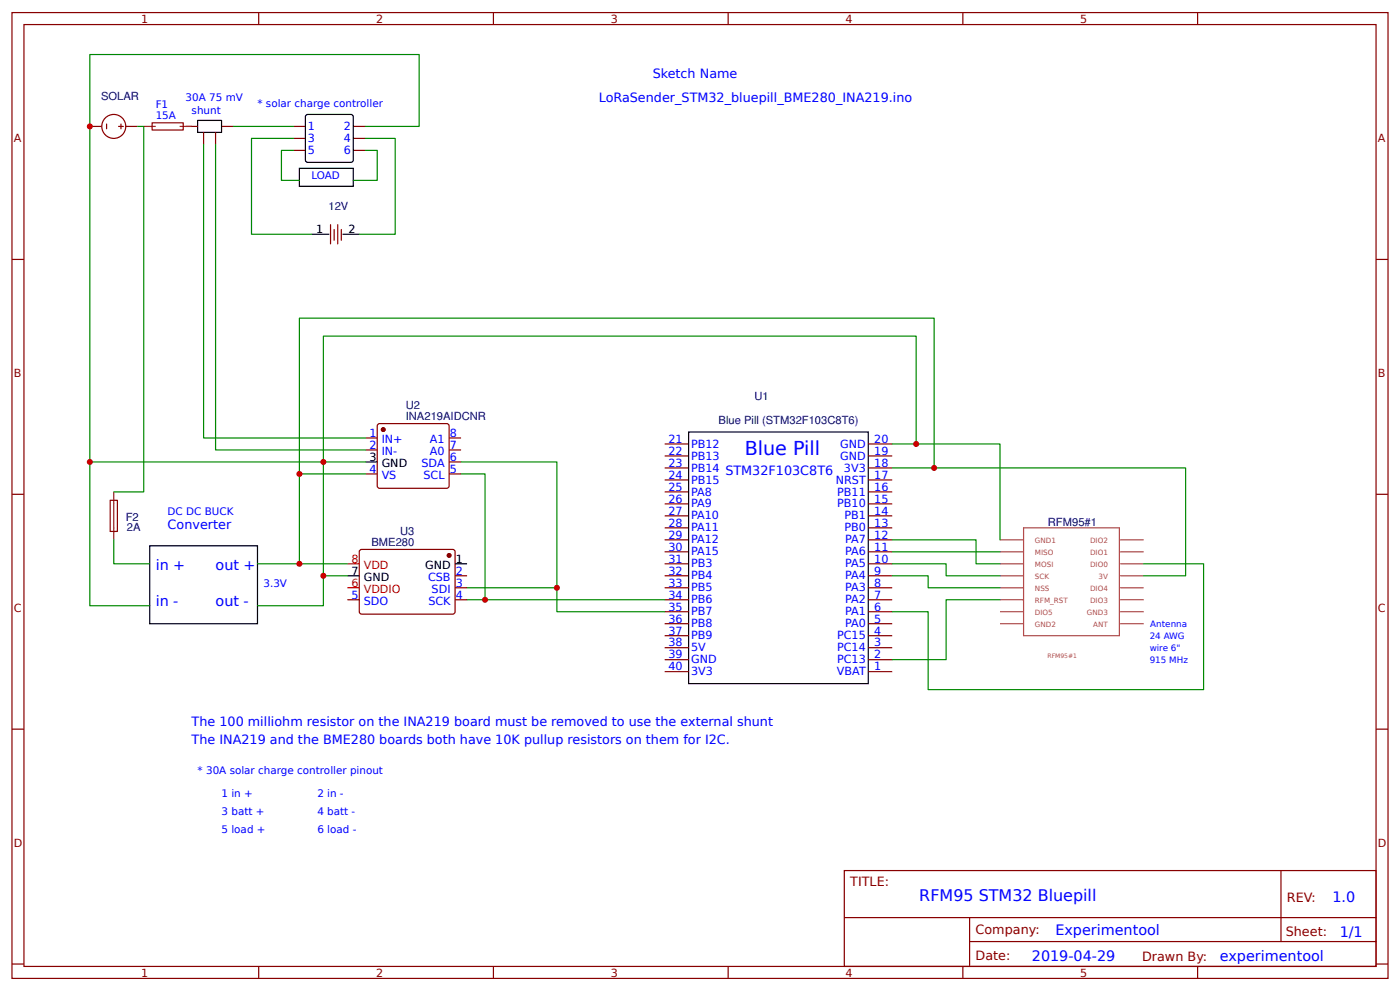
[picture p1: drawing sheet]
<svg xmlns="http://www.w3.org/2000/svg" width="309mm" height="219mm" viewBox="0 0 309 219" stroke-linecap="round" stroke-linejoin="round" font-family="sans-serif">
<g fill="none" stroke="#800" stroke-width=".26">
<path d="M2.6 2.8h304.1v213.2h-304.1zM5.3 5.4h298.7v208h-298.7zM57.1 2.8v2.6M109 2.8v2.6M160.9 2.8v2.6M212.7 2.8v2.6M264.6 2.8v2.6M19.8 27.9h2.7M23.5 27.4v1M26.2 27.9h1.1M26.7 27.4v1M27.8 27.9h2.6"/>
<path d="M33.6 27.1h6.9v1.6h-6.9zM41 27.9h2.7M45 29.2v2.7M47.6 29.2v2.7M48.9 27.9h2.7M64.8 27.9h2.7M64.8 30.6h2.7M64.8 33.2h2.7M78.1 27.9h2.6M78.1 30.6h2.6M78.1 33.2h2.6M2.6 57.3h2.7"/>
<path d="M73 49.6v4.2M73.8 50.7v2.3M74.6 49.6v4.2M75.4 50.7v2.3M304 57.3h2.7M80.7 96.7h2.6M80.7 99.4h2.6M83.4 93.8l.5-.3 15.1 .1 .2 .5-.1 13.5-.4 .2-15.1-.1-.3-.4zM99.2 96.7h2.7M99.2 99.4h2.7M146.8 98h5.3M191.8 98h5.3"/>
<path d="M2.6 109.1h2.7M24.3 110.5h1.6v6.8h-1.6zM80.7 104.6h2.6M99.2 104.6h2.7M99.2 102h2.7M146.8 119.2h5.3M146.8 116.5h5.3M146.8 113.9h5.3M146.8 111.3h5.3M146.8 108.6h5.3M146.8 106h5.3M146.8 103.3h5.3"/>
<path d="M146.8 100.7h5.3M191.8 119.2h5.3M191.8 116.5h5.3M191.8 113.9h5.3M191.8 111.3h5.3M191.8 108.6h5.3M191.8 106h5.3M191.8 103.3h5.3M191.8 100.7h5.3M304 109.1h2.7M76.7 132.4h2.7M79.6 121.4h20.7l.2 .4v13.5l-.5 .3-20.4-.1-.2-.4v-13.3z"/>
<path d="M100.5 132.4h2.7M100.5 129.8h2.7M100.5 127.1h2.7M146.8 137.7h5.3M146.8 135.1h5.3M146.8 132.4h5.3M146.8 129.8h5.3M146.8 127.1h5.3M146.8 124.5h5.3M146.8 121.8h5.3M191.8 137.7h5.3M191.8 135.1h5.3"/>
<path d="M191.8 132.4h5.3M191.8 129.8h5.3M191.8 127.1h5.3M191.8 124.5h5.3M191.8 121.8h5.3M146.8 148.3h5.3M146.8 145.7h5.3M146.8 143h5.3M146.8 140.4h5.3M191.8 148.3h5.3M191.8 145.7h5.3M191.8 143h5.3"/>
<path d="M191.8 140.4h5.3M2.6 161h2.7M304 161h2.7M186.5 192.2h117.5v21.2h-117.5zM283 192.2v15.7M2.6 212.9h2.7M57.1 213.4v2.6M109 213.4v2.6M160.9 213.4v2.6M186.6 202.6h117.3M212.7 213.4v2.6M214.2 207.9h89.7"/>
<path d="M214.2 202.6v10.6M264.6 213.4v2.6M304 212.9h2.7"/>
<circle cx="25.1" cy="27.9" r="2.65"/>
</g>
<path d="M43.7 26.6h5.2v2.6h-5.2zM66.1 37.2h12v3.9h-12zM67.7 25.3h9.8l.5 .2 .1 9.8-.3 .5-9.8 .1-.5-.3v-9.8zM68.8 51.7h4M75.7 51.7h3.7M152.1 95.4h39.7v55.5h-39.7zM80.7 102h2.6M33.1 120.5h23.8v17.2h-23.8zM76.7 127.1h2.7M100.5 124.5h2.7" fill="none" stroke="#000" stroke-width=".26"/>
<g fill="#800" stroke="#800" stroke-width=".26">
<circle cx="84.7" cy="94.9" r=".4"/>
<circle cx="99.2" cy="122.6" r=".4"/>
</g>
<path d="M76.7 129.8h2.7M76.7 124.5h2.7" fill="none" stroke="#f00" stroke-width=".26"/>
<g fill="none" stroke="#080" stroke-width=".26">
<path d="M30.4 27.9h1.3v80.7h-6.6M45 31.9v64.8h35.7M47.6 31.9v67.5h33.1M51.6 27.9h13.2M64.8 30.6h-9.2v21.1h13.2M64.8 33.2h-2.6v6.6h3.9M80.7 27.9h11.9v-15.9h-72.8v90h51.6v-27.8h131v23.8M80.7 30.6h6.6v21.1h-7.9M80.7 33.2h2.6v6.6h-5.2M197.1 98h23.8v21.2M19.8 102v31.7h13.3M25.1 119.2v5.3h8"/>
<path d="M66.1 104.6v19.9M80.7 102h-9.3v25.1h5.3M101.9 102h21.1v27.8M101.9 104.6h5.3v27.8M197.1 119.2h18.5v5.3h5.3M197.1 103.3h64.8v23.8h-9.2M206.4 103.3v-33.1h-140.3v34.4h14.6M56.9 124.5h19.8M71.4 127.1v6.6h-14.5M103.2 129.8h19.8v5.3h23.8M103.2 132.4h43.6M197.1 124.5h11.9v2.6h11.9"/>
<path d="M197.1 127.1h8v2.7h15.8M197.1 121.8h23.8M220.9 132.4h-11.9v13.3h-11.9M252.7 124.5h13.2v27.8h-60.8v-17.2h-8"/>
</g>
<g fill="none" stroke="#a54b4b" stroke-width=".26">
<path d="M220.9 119.2h5.2M226.1 116.5h21.2v23.9h-21.2zM247.5 119.2h5.2M220.9 121.8h5.2M220.9 124.5h5.2M220.9 127.1h5.2M220.9 129.8h5.2M220.9 132.4h5.2M220.9 135.1h5.2M220.9 137.7h5.2M247.5 121.8h5.2M247.5 124.5h5.2"/>
<path d="M247.5 127.1h5.2M247.5 129.8h5.2M247.5 132.4h5.2M247.5 135.1h5.2M247.5 137.7h5.2"/>
</g>
<path d="M31.7 27.9h2.7M39.7 27.9h2.6M25.1 108.6v10.6" fill="none" stroke="#8d2323" stroke-width=".26"/>
<g fill="#c00">
<circle cx="66.1" cy="104.6" r=".66"/>
<circle cx="66.1" cy="124.5" r=".66"/>
<circle cx="71.4" cy="127.1" r=".66"/>
<circle cx="19.8" cy="27.9" r=".66"/>
<circle cx="123" cy="129.8" r=".66"/>
<circle cx="107.2" cy="132.4" r=".66"/>
<circle cx="202.4" cy="98" r=".66"/>
<circle cx="71.4" cy="102" r=".66"/>
<circle cx="206.4" cy="103.3" r=".66"/>
<circle cx="19.8" cy="102" r=".66"/>
</g>
<text font-size="4.2" fill="#00f" x="164.5" y="100.4">Blue Pill</text>
<text font-size="3.5" fill="#00f" x="203.1" y="199">RFM95 STM32 Bluepill</text>
<g font-size="3.2" fill="#00f">
<text x="34.4" y="125.8">in +</text>
<text x="47.6" y="125.8">out +</text>
<text x="34.4" y="133.7">in -</text>
<text x="47.6" y="133.7">out -</text>
<text x="294.4" y="199.2">1.0</text>
<text x="233.2" y="206.3">Experimentool</text>
<text x="296" y="206.9">1/1</text>
<text x="228" y="212.2">2019-04-29</text>
<text x="269.5" y="212.1">experimentool</text>
</g>
<g font-size="2.8" fill="#00f">
<text x="144.2" y="17.3">Sketch Name</text>
<text x="132.3" y="22.6">LoRaSender_STM32_bluepill_BME280_INA219.ino</text>
<text x="160.3" y="104.8">STM32F103C8T6</text>
<text x="37" y="116.8">Converter</text>
<text x="42.3" y="160.2">The 100 milliohm resistor on the INA219 board must be removed to use the external shunt</text>
<text x="42.3" y="164.2">The INA219 and the BME280 boards both have 10K pullup resistors on them for I2C.</text>
</g>
<g font-size="2.8" fill="#800">
<text x="187.9" y="195.7">TITLE:</text>
<text x="284.3" y="199.2">REV:</text>
<text x="215.5" y="206.3">Company:</text>
<text x="284.1" y="206.8">Sheet:</text>
<text x="215.5" y="212.1">Date:</text>
<text x="252.3" y="212.1">Drawn By:</text>
</g>
<g font-size="2.5" fill="#800">
<text x="31.2" y="5">1</text>
<text x="83.1" y="5">2</text>
<text x="134.9" y="5">3</text>
<text x="186.8" y="5">4</text>
<text x="238.7" y="5">5</text>
<text x="3" y="31.4">A</text>
<text x="304.4" y="31.4">A</text>
<text x="3" y="83.2">B</text>
<text x="304.4" y="83.2">B</text>
<text x="3" y="135.1">C</text>
<text x="304.4" y="135.1">C</text>
<text x="3" y="186.9">D</text>
<text x="304.4" y="186.9">D</text>
<text x="31.2" y="215.6">1</text>
<text x="83.1" y="215.6">2</text>
<text x="134.9" y="215.6">3</text>
<text x="186.8" y="215.6">4</text>
<text x="238.7" y="215.6">5</text>
</g>
<g font-size="2.5" fill="#000080">
<text x="22.3" y="22.1">SOLAR</text>
<text x="72.6" y="46.4">12V</text>
<text x="166.7" y="88.2">U1</text>
<text x="89.7" y="92.7">INA219AIDCNR</text>
<text x="89.7" y="90.4">U2</text>
<text x="158.7" y="93.5">Blue Pill (STM32F103C8T6)</text>
<text x="27.8" y="115">F2</text>
<text x="28" y="117.3">2A</text>
<text x="88.4" y="118.1">U3</text>
<text x="231.5" y="116.2">RFM95#1</text>
<text x="82.1" y="120.5">BME280</text>
</g>
<g font-size="2.5" fill="#00f">
<text x="68" y="28.7">1</text>
<text x="76" y="28.7">2</text>
<text x="68" y="31.4">3</text>
<text x="68" y="34">5</text>
<text x="76" y="31.4">4</text>
<text x="76" y="34">6</text>
<text x="81.6" y="96.4">1</text>
<text x="81.6" y="99.1">2</text>
<text x="84.3" y="97.8">IN+</text>
<text x="84.3" y="100.4">IN-</text>
<text x="95" y="100.4">A0</text>
<text x="95" y="97.8">A1</text>
<text x="99.4" y="101.7">6</text>
<text x="99.4" y="99.1">7</text>
<text x="99.4" y="96.4">8</text>
<text x="147.7" y="97.8">21</text>
<text x="147.7" y="100.4">22</text>
<text x="152.7" y="98.8">PB12</text>
<text x="152.7" y="101.5">PB13</text>
<text x="185.6" y="101.5">GND</text>
<text x="185.6" y="98.8">GND</text>
<text x="193.1" y="100.4">19</text>
<text x="193.1" y="97.8">20</text>
<text x="81.6" y="104.4">4</text>
<text x="84.3" y="105.7">VS</text>
<text x="93.1" y="103.1">SDA</text>
<text x="93.6" y="105.7">SCL</text>
<text x="99.4" y="104.4">5</text>
<text x="147.7" y="103.1">23</text>
<text x="147.7" y="105.7">24</text>
<text x="152.7" y="104.1">PB14</text>
<text x="152.7" y="106.8">PB15</text>
<text x="184.7" y="106.8">NRST</text>
<text x="186.5" y="104.1">3V3</text>
<text x="193.1" y="105.7">17</text>
<text x="193.1" y="103.1">18</text>
<text x="147.7" y="108.3">25</text>
<text x="147.7" y="111">26</text>
<text x="147.7" y="113.6">27</text>
<text x="152.7" y="109.4">PA8</text>
<text x="152.7" y="112.1">PA9</text>
<text x="185" y="112.1">PB10</text>
<text x="185" y="109.4">PB11</text>
<text x="193.1" y="113.6">14</text>
<text x="193.1" y="111">15</text>
<text x="193.1" y="108.3">16</text>
<text x="147.7" y="116.3">28</text>
<text x="147.7" y="118.9">29</text>
<text x="152.7" y="114.7">PA10</text>
<text x="152.7" y="117.3">PA11</text>
<text x="152.7" y="120">PA12</text>
<text x="186.5" y="117.3">PB0</text>
<text x="186.5" y="114.7">PB1</text>
<text x="186.7" y="120">PA7</text>
<text x="193.1" y="118.9">12</text>
<text x="193.1" y="116.3">13</text>
<text x="147.7" y="121.6">30</text>
<text x="147.7" y="124.2">31</text>
<text x="152.7" y="122.6">PA15</text>
<text x="152.7" y="125.3">PB3</text>
<text x="186.7" y="125.3">PA5</text>
<text x="186.7" y="122.6">PA6</text>
<text x="193.1" y="124.2">10</text>
<text x="193.1" y="121.6">11</text>
<text x="94.6" y="128.2">CSB</text>
<text x="95.4" y="130.8">SDI</text>
<text x="100.7" y="129.5">3</text>
<text x="100.7" y="126.9">2</text>
<text x="147.7" y="126.9">32</text>
<text x="147.7" y="129.5">33</text>
<text x="152.7" y="127.9">PB4</text>
<text x="152.7" y="130.6">PB5</text>
<text x="186.7" y="130.6">PA3</text>
<text x="186.7" y="127.9">PA4</text>
<text x="193.1" y="129.5">8</text>
<text x="193.1" y="126.9">9</text>
<text x="77.7" y="132.2">5</text>
<text x="80.4" y="133.5">SDO</text>
<text x="94.6" y="133.5">SCK</text>
<text x="100.7" y="132.2">4</text>
<text x="147.7" y="132.2">34</text>
<text x="147.7" y="134.8">35</text>
<text x="147.7" y="137.5">36</text>
<text x="152.7" y="133.2">PB6</text>
<text x="152.7" y="135.9">PB7</text>
<text x="186.7" y="135.9">PA1</text>
<text x="186.7" y="133.2">PA2</text>
<text x="193.1" y="137.5">5</text>
<text x="193.1" y="134.8">6</text>
<text x="193.1" y="132.2">7</text>
<text x="147.7" y="140.1">37</text>
<text x="147.7" y="142.7">38</text>
<text x="152.7" y="138.5">PB8</text>
<text x="152.7" y="141.2">PB9</text>
<text x="152.7" y="143.8">5V</text>
<text x="184.9" y="143.8">PC14</text>
<text x="184.9" y="141.2">PC15</text>
<text x="186.7" y="138.5">PA0</text>
<text x="193.1" y="142.7">3</text>
<text x="193.1" y="140.1">4</text>
<text x="147.7" y="145.4">39</text>
<text x="147.7" y="148">40</text>
<text x="152.7" y="146.4">GND</text>
<text x="152.7" y="149.1">3V3</text>
<text x="184.9" y="149.1">VBAT</text>
<text x="184.9" y="146.4">PC13</text>
<text x="193.1" y="148">1</text>
<text x="193.1" y="145.4">2</text>
</g>
<g font-size="2.5">
<text x="69.9" y="51.5">1</text>
<text x="77" y="51.5">2</text>
<text x="81.6" y="101.7">3</text>
<text x="84.3" y="103.1">GND</text>
<text x="93.9" y="125.5">GND</text>
<text x="100.7" y="124.2">1</text>
<text x="77.7" y="126.9">7</text>
<text x="80.4" y="128.2">GND</text>
</g>
<g font-size="2.5" fill="#f00">
<text x="77.7" y="124.2">8</text>
<text x="80.4" y="125.5">VDD</text>
<text x="77.7" y="129.5">6</text>
<text x="80.4" y="130.8">VDDIO</text>
</g>
<g font-size="2.3" fill="#00f">
<text x="34.4" y="23.9">F1</text>
<text x="41" y="22.4">30A 75 mV</text>
<text x="56.9" y="23.7">* solar charge controller</text>
<text x="34.4" y="26.3">15A</text>
<text x="42.3" y="25.3">shunt</text>
<text x="68.8" y="39.6">LOAD</text>
<text x="37" y="113.6">DC DC BUCK</text>
<text x="58.2" y="129.5">3.3V</text>
<text x="43.7" y="170.8">* 30A solar charge controller pinout</text>
<text x="48.9" y="176.1">1 in +</text>
<text x="70.1" y="176.1">2 in -</text>
<text x="48.9" y="180">3 batt +</text>
<text x="48.9" y="184">5 load +</text>
<text x="70.1" y="180">4 batt -</text>
<text x="70.1" y="184">6 load -</text>
</g>
<g font-size="1.9" fill="#00f">
<text x="254" y="143.7">wire 6&quot;</text>
<text x="254" y="141">24 AWG</text>
<text x="254.1" y="138.4">Antenna</text>
<text x="254" y="146.3">915 MHz</text>
</g>
<g font-size="1.6" fill="#a54b4b">
<text x="228.7" y="120">GND1</text>
<text x="240.8" y="120">DIO2</text>
<text x="228.7" y="122.6">MISO</text>
<text x="228.7" y="125.3">MOSI</text>
<text x="240.8" y="125.3">DIO0</text>
<text x="240.8" y="122.6">DIO1</text>
<text x="228.7" y="127.9">SCK</text>
<text x="228.7" y="130.6">NSS</text>
<text x="240.8" y="130.6">DIO4</text>
<text x="242.7" y="127.9">3V</text>
<text x="228.7" y="133.2">RFM_RST</text>
<text x="228.7" y="135.9">DIO5</text>
<text x="240.1" y="135.9">GND3</text>
<text x="240.8" y="133.2">DIO3</text>
<text x="228.7" y="138.5">GND2</text>
<text x="241.5" y="138.5">ANT</text>
</g>
<text font-size="1.3" fill="#a54b4b" x="231.4" y="145.3">RFM95#1</text>
</svg>
